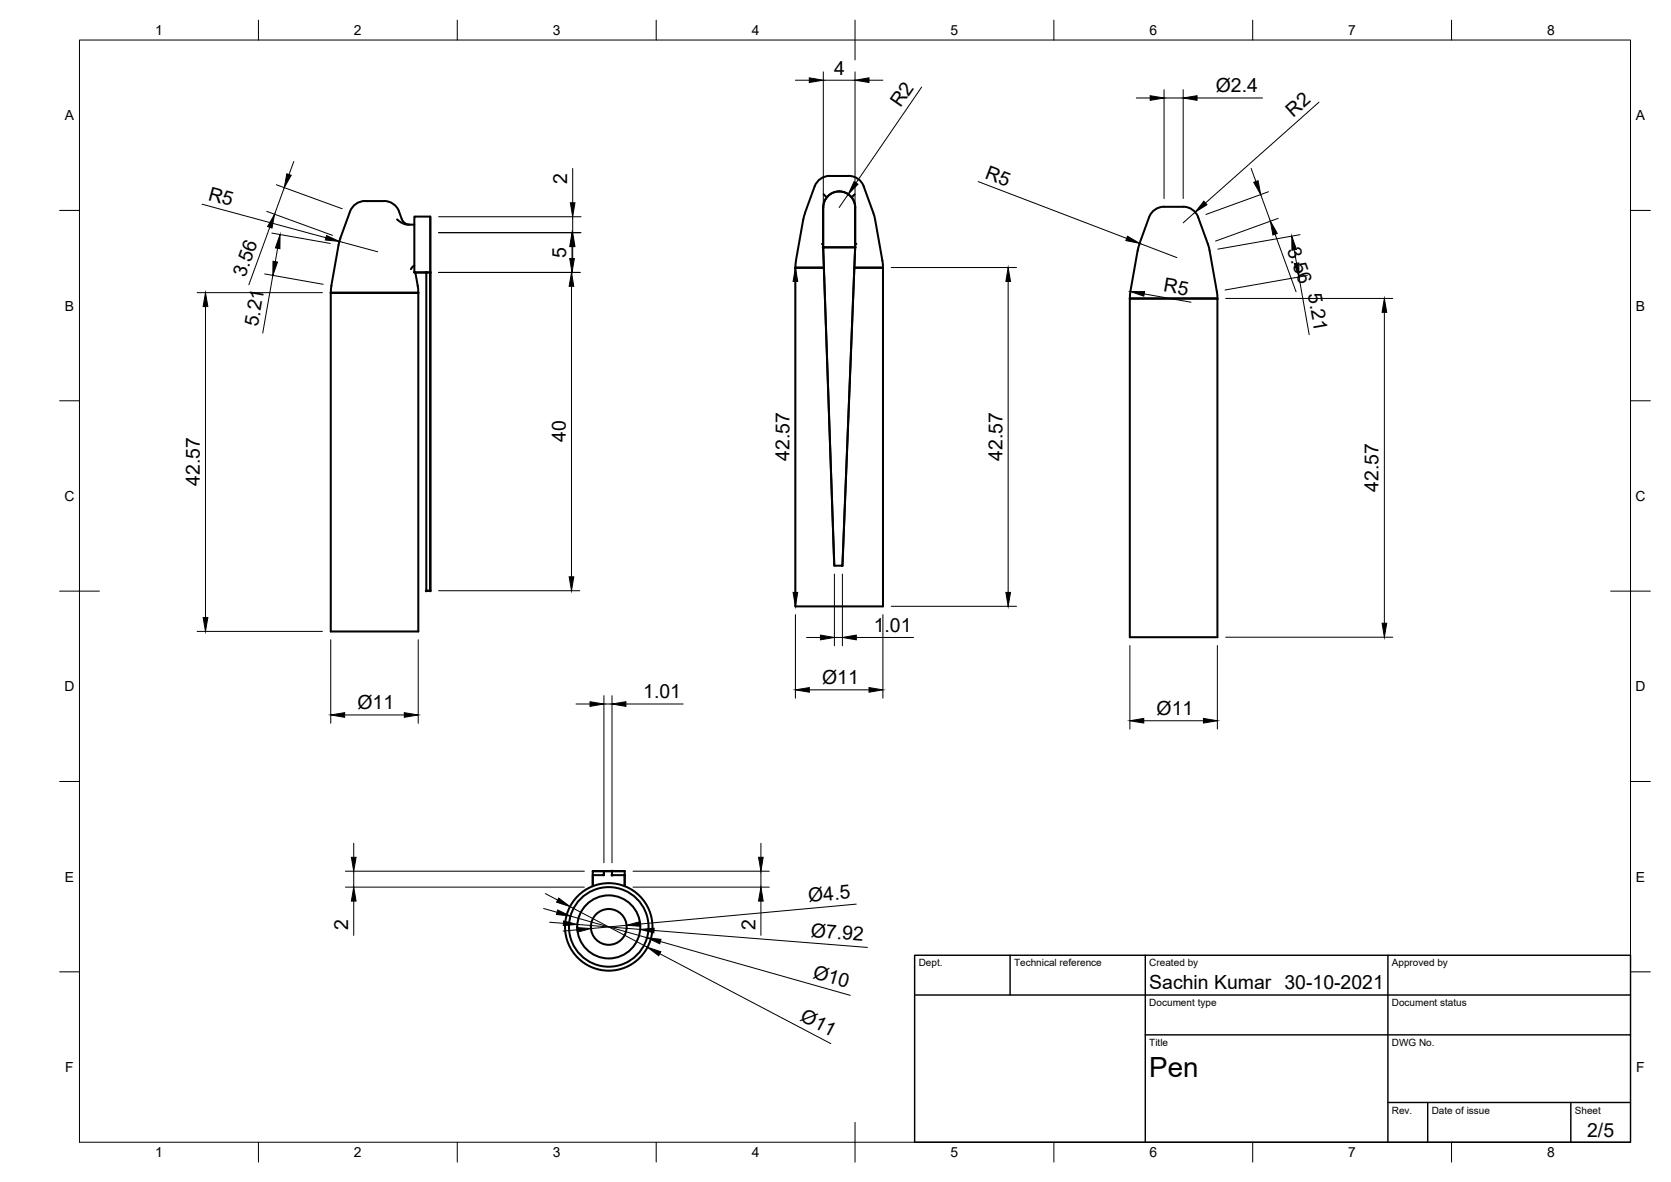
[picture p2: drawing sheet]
<svg xmlns="http://www.w3.org/2000/svg" width="420mm" height="297mm" viewBox="0 0 420 297" stroke-linecap="round" stroke-linejoin="round" font-family="sans-serif">
<!-- layer: Visible -->
<g fill="none" stroke="#000" stroke-width=".51">
<path d="M85.6 59.8l-.5 1.7-1.8 10.3M99.8 55.1l.5 .4a4.7 4.7 0 0 0 3.9 1M102.9 56.4a2.06 2.06 0 0 1-1.9-1.3 5.8 5.8 0 0 0-2.4-4l-1.3-.5-5-.1a4.1 4.1 0 0 0-4.3 2.6l-2.4 6.7M104.2 54.4h4v14.1h-4zM108.2 54.4v94.1v-80h-1v80h1h-1M202 55.2l-1.8 10.3-.2 1.7M204.8 46.8l-2.8 8.4M207 52.1v10.1M207 52.1a4 4 0 0 1 4-4 4 4 0 0 1 4 4M207.1 48.8l.8 .8M208.6 44.2h4.8M208.6 44.2a4 4 0 0 0-3.8 2.6"/>
<path d="M213.4 44.2a4 4 0 0 1 3.8 2.6l2.4 6.7M214.9 48.8l-.8 .8M215 52.1v10.1v-10.1M219.6 53.5l.4 1.7M220 55.2l1.9 10.3M288.9 54.6l-2.7 7.9-2 10.7-.1 1.8M292.7 52h4.8M292.7 52a4 4 0 0 0-3.8 2.6M297.5 52a4 4 0 0 1 3.8 2.6M301.3 54.6l2.8 7.9 1.9 10.7 .1 1.9-22-.1M83.2 73.5h22v85.2h-22zM104.2 68.5h3"/>
<path d="M104.2 66.7l-.9 .9M104.4 68.5l.8 5.1h-22l.1-1.8M200 67.3h7.2M207 61.1l-.3 .2M207 62.2h.1M207 62.2h8l-3.2 80h-2zM207 62.2l2.8 80M207 62.2h8l-3.2 80M207.2 67.2h-7.2v85.2h22v-85.2h-7.2M214.8 67.3h7.2M215 61.1l.3 .2M221.9 65.5l.1 1.7"/>
<path d="M284.1 75h22v85.1h-22zM149 218.9h2.8v1h-2.8zM149.1 218.9h4.8v1M149.1 218.9h.1M149.1 219.9l-.1 2.8M151.8 218.9v1M151.8 218.9h.1M153.9 218.9h3.2v1h-3.2zM157.1 218.9h-5.3M157.1 218.9h.1M157.1 219.9v2.8"/>
<circle cx="153.1" cy="232.9" r="4.5"/>
<circle cx="153.1" cy="232.9" r="7.9"/>
<circle cx="153.1" cy="232.9" r="10"/>
<circle cx="153.1" cy="232.9" r="11"/>
</g>
<g fill="#000" stroke="#000" stroke-width=".25">
<circle cx="107.2" cy="68.5" r=".24"/>
<circle cx="108.2" cy="68.5" r=".24"/>
<circle cx="207" cy="62.2" r=".24"/>
<circle cx="215" cy="62.2" r=".24"/>
<circle cx="107.2" cy="148.5" r=".24"/>
<circle cx="108.2" cy="148.5" r=".24"/>
<circle cx="153.9" cy="218.9" r=".24"/>
<circle cx="153.9" cy="219.9" r=".24"/>
</g>
<!-- layer: Border -->
<g fill="none" stroke="#000" stroke-width=".25">
<path d="M20 10.1h390v276.9h-390zM65 5.1v5M115 5.1v5M165 5.1v5M215 5.1v10M265 5.1v5M315 5.1v5M365 5.1v5M15 52.9h5M410 52.9h5M15 100.7h5M410 100.7h5"/>
<path d="M15 148.6h10M405 148.6h10M15 196.4h5M410 196.4h5M15 244.2h5M410 244.2h5M65 287v5M115 287v5M165 287v5M215 282.1v9.9M265 287v5M315 287v5"/>
<path d="M365 287v5"/>
</g>
<!-- layer: TitleBlock -->
<path d="M230 240.1h180v46.9h-180zM230 250h180M254 240.1v9.9M288 240.1v46.9M349 240.1v46.9M288 260.1h122M349 277.1h61M359 277.1v9.9M395 277.1v9.9" fill="none" stroke="#000" stroke-width=".36"/>
<!-- layer: Dimensions -->
<g fill="none" stroke="#000" stroke-width=".25">
<path d="M207 18.1v42M215 18.1v42M200 20.2h3.5M207 20.2h8M218.5 20.2h3.5M231.7 21.9l-16.5 24.1M285.7 24.6h3.5M292.7 22.5v27.4M292.7 24.6h4.8M297.5 22.5v27.4M301 24.6h16.5M331.6 25.7l-28.5 25.3"/>
<path d="M50.8 51.3l31.1 8.4M67.1 53.1l16.5 6M67.8 57.1l-5.2 14.5M68.3 58.6l14.8 2.6M69.5 46.4l16.5 6.1M71.5 47.1l-2.5 6.7M73.9 40.6l-1.2 3.3M110.3 58.5h35.8M110.3 54.5h35.8M144 42.3v8.7M144 54.5v4M213.3 48.9l-2.3 3.3"/>
<path d="M246 45.6l37.3 14.3M300.5 53.3l-3 2.7M314.6 42.3l1.2 3.3M317 48.9l2.4 6.7M319 48.2l-15.8 5.7M320.6 58.9l5.3 14.4M321.4 54.9l-15.8 5.7M326.9 59l-20.7 3.6M49.6 73.5h31.5M51.7 77v78.2M66.5 68.8l14.8 2.6M68.6 69.2l-2.5 14.5"/>
<path d="M69.8 62.4l-.6 3.4M85.3 60.7l9.7 2.6M110.3 68.5h35.6M143.7 72v73M143.8 62v3M144 62v3.5M200 70.7v78.2M224.1 67.2h31.5M253.5 70.7v78.2M286.6 61.2l9.3 3.5M287.7 73.9l11.8 2.1M308.2 75h42"/>
<path d="M325.4 62.8l.6 3.4M326.6 69.6l2.6 14.5M328.7 69.2l-20.7 3.7M348.1 78.5v78.1M49.6 158.7h31.5M110.3 148.4h35.5M200 154.5v21M209.8 144.3v18M211.8 144.3v18M222 154.5v21M224.1 152.4h31.5M83.2 160.8v21"/>
<path d="M86.7 179.7h15M105.2 160.8v21M144.8 176.9h3.6M151.8 174.8v42M151.8 176.9h2.1M153.9 174.8v42M157.4 176.9h14.4M202.8 160.2h3.5M203.5 173.4h15M209.8 160.2h2M215.3 160.2h14.4M284.1 162.2v21"/>
<path d="M306.1 162.2v21M308.2 160.1h42M287.6 181.1h15M86.8 218.9h60.1M88.9 211.9v3.5M88.9 218.9v4M159.2 218.9h34.2M191.3 211.9v3.5M191.3 218.9v4M86.8 222.9h60.1M88.9 226.4v8.7M136.7 228.3l3.4 1"/>
<path d="M137.1 224.6l3.1 1.6M138.2 231.8l3.5 .2M143.3 227.8l19.5 10.2M143.4 230.2l19.3 5.5M145.1 233.7l-3.5 .3M145.2 232.3l15.8 1.3M157.5 232.5l-8.9 .8M159.2 222.9h34.2M164.4 233.8l53.7 4.3M165.9 239.7l43 22.6M166.1 236.6l47.7 13.5M191.3 226.4v8.7"/>
<path d="M215.3 227.2l-54.3 5"/>
</g>
<g fill="#000" stroke="#000" stroke-width=".25">
<path d="M203.5 19.6l3.5 .6-3.5 .5zM215 20.2l3.5-.6v1.1zM289.2 24.1l3.5 .5-3.5 .6zM297.5 24.6l3.5-.5v1.1zM69 53.8l-.6 3.5-1.1-.4zM72.1 43.7l1.1 .4-1.7 3zM82.1 59.2l3.2 1.5-3.5-.4zM143.4 51h1.2l-.6 3.5zM214.8 45.6l.9 .7-2.4 2.6zM283.5 59.4l3.1 1.8-3.5-.7zM302.7 50.6l.8 .8-3 1.9zM315.2 45.8l1.1-.4 .7 3.5z"/>
<path d="M319.4 55.6l1.8 3.1-1.1 .4zM51.7 73.5l.6 3.5h-1.2zM68.6 65.7l1.2 .2-1.2 3.3zM70.4 59v3.5l-1.2-.2zM143.7 68.5l.6 3.5h-1.2zM143.8 58.5l.6 3.5h-1.1zM143.3 65h1.1l-.6 3.5zM144 58.5l.6 3.5h-1.2zM200 67.2l.6 3.5h-1.2zM253.5 67.2l.6 3.5h-1.2zM284.2 73.3h3.6l-.2 1.1zM324.8 59.3l1.2 3.4-1.2 .2z"/>
<path d="M325.4 66.3l1.2-.2v3.5zM348.1 75l.6 3.5h-1.2zM51.1 155.2h1.2l-.6 3.5zM143.1 145h1.2l-.6 3.4zM199.4 148.9h1.2l-.6 3.5zM206.3 159.6l3.5 .6-3.5 .6zM211.8 160.2l3.5-.6v1.2zM252.9 148.9h1.2l-.6 3.5zM347.5 156.6h1.2l-.6 3.5zM83.2 179.7l3.5-.6v1.2zM101.7 179.1l3.5 .6-3.5 .6zM148.4 176.3l3.4 .6-3.4 .6z"/>
<path d="M153.9 176.9l3.5-.6v1.2zM200 173.4l3.5-.6v1.2zM218.5 172.8l3.5 .6-3.5 .6zM284.1 181.1l3.5-.6v1.2zM302.6 180.5l3.5 .6-3.5 .6zM88.3 215.4h1.2l-.6 3.5zM190.7 215.4h1.2l-.6 3.5zM88.9 222.9l.6 3.5h-1.2zM140.2 228.7l3.2 1.5-3.5-.4zM140.5 225.7l2.8 2.1-3.3-1.1zM141.7 231.4l3.5 .9-3.6 .3zM145 233.1l3.6 .2-3.4 1z"/>
<path d="M157.5 232.5l3.5-.9 .1 1.2zM161 233.6l3.5-.3-.1 1.1zM162.8 238l3.4 1.2-.6 1zM162.7 235.7l3.5 .4-.3 1.1zM191.3 222.9l.6 3.5h-1.2z"/>
</g>
<text font-size="7" x="289" y="270.6">Pen</text>
<g font-size="4.9">
<text x="209.7" y="18.8">4</text>
<text x="305.7" y="23.1">Ø2.4</text>
<text x="226.4" y="27.2" transform="rotate(-56 226.4 27.2)">R2</text>
<text x="325.2" y="29.6" transform="rotate(-42 325.2 29.6)">R2</text>
<text x="142.6" y="46.2" transform="rotate(-90 142.6 46.2)">2</text>
<text x="247.4" y="44.6" transform="rotate(21 247.4 44.6)">R5</text>
<text x="52.2" y="50.2" transform="rotate(15 52.2 50.2)">R5</text>
<text x="142.4" y="64.8" transform="rotate(-90 142.4 64.8)">5</text>
<text x="323.6" y="62.8" transform="rotate(70 323.6 62.8)">3.56</text>
<text x="61.6" y="70" transform="rotate(-70 61.6 70)">3.56</text>
<text x="292.4" y="73.2" transform="rotate(10 292.4 73.2)">R5</text>
<text x="328.9" y="74" transform="rotate(80 328.9 74)">5.21</text>
<text x="64.8" y="82.3" transform="rotate(-80 64.8 82.3)">5.21</text>
<text x="142.2" y="111.1" transform="rotate(-90 142.2 111.1)">40</text>
<text x="198.5" y="115.8" transform="rotate(-90 198.5 115.8)">42.57</text>
<text x="252" y="115.8" transform="rotate(-90 252 115.8)">42.57</text>
<text x="50.2" y="122.1" transform="rotate(-90 50.2 122.1)">42.57</text>
<text x="346.6" y="123.6" transform="rotate(-90 346.6 123.6)">42.57</text>
<text x="219.7" y="158.7">1.01</text>
<text x="206.7" y="171.8">Ø11</text>
<text x="89.9" y="178.1">Ø11</text>
<text x="161.7" y="175.5">1.01</text>
<text x="290.8" y="179.6">Ø11</text>
<text x="203.4" y="226.7" transform="rotate(-5 203.4 226.7)">Ø4.5</text>
<text x="87.5" y="233.8" transform="rotate(-90 87.5 233.8)">2</text>
<text x="189.9" y="233.8" transform="rotate(-90 189.9 233.8)">2</text>
<text x="203.8" y="235.4" transform="rotate(5 203.8 235.4)">Ø7.92</text>
<text x="204.2" y="245.8" transform="rotate(16 204.2 245.8)">Ø10</text>
<text x="289" y="248.5">Sachin Kumar 30-10-2021</text>
<text x="201" y="256.4" transform="rotate(28 201 256.4)">Ø11</text>
<text x="399.1" y="285.7">2/5</text>
</g>
<g font-size="3.5">
<text x="39" y="8.8">1</text>
<text x="89" y="8.8">2</text>
<text x="139" y="8.8">3</text>
<text x="189" y="8.8">4</text>
<text x="239" y="8.8">5</text>
<text x="289" y="8.8">6</text>
<text x="339" y="8.8">7</text>
<text x="389" y="8.8">8</text>
<text x="16.3" y="30.2">A</text>
<text x="411.3" y="30.2">A</text>
<text x="16.3" y="78">B</text>
<text x="411.3" y="78">B</text>
<text x="16.2" y="125.9">C</text>
<text x="411.2" y="125.9">C</text>
<text x="16.2" y="173.7">D</text>
<text x="411.2" y="173.7">D</text>
<text x="16.3" y="221.6">E</text>
<text x="411.3" y="221.6">E</text>
<text x="16.4" y="269.4">F</text>
<text x="411.4" y="269.4">F</text>
<text x="39" y="290.8">1</text>
<text x="89" y="290.8">2</text>
<text x="139" y="290.8">3</text>
<text x="189" y="290.8">4</text>
<text x="239" y="290.8">5</text>
<text x="289" y="290.8">6</text>
<text x="339" y="290.8">7</text>
<text x="389" y="290.8">8</text>
</g>
<g font-size="2.5">
<text x="231" y="242.9">Dept.</text>
<text x="255" y="242.9">Technical reference</text>
<text x="289" y="242.9">Created by</text>
<text x="350" y="242.9">Approved by</text>
<text x="289" y="252.8">Document type</text>
<text x="350" y="252.8">Document status</text>
<text x="289" y="262.9">Title</text>
<text x="350" y="262.9">DWG No.</text>
<text x="350" y="279.9">Rev.</text>
<text x="360" y="279.9">Date of issue</text>
<text x="396" y="279.9">Sheet</text>
</g>
</svg>
